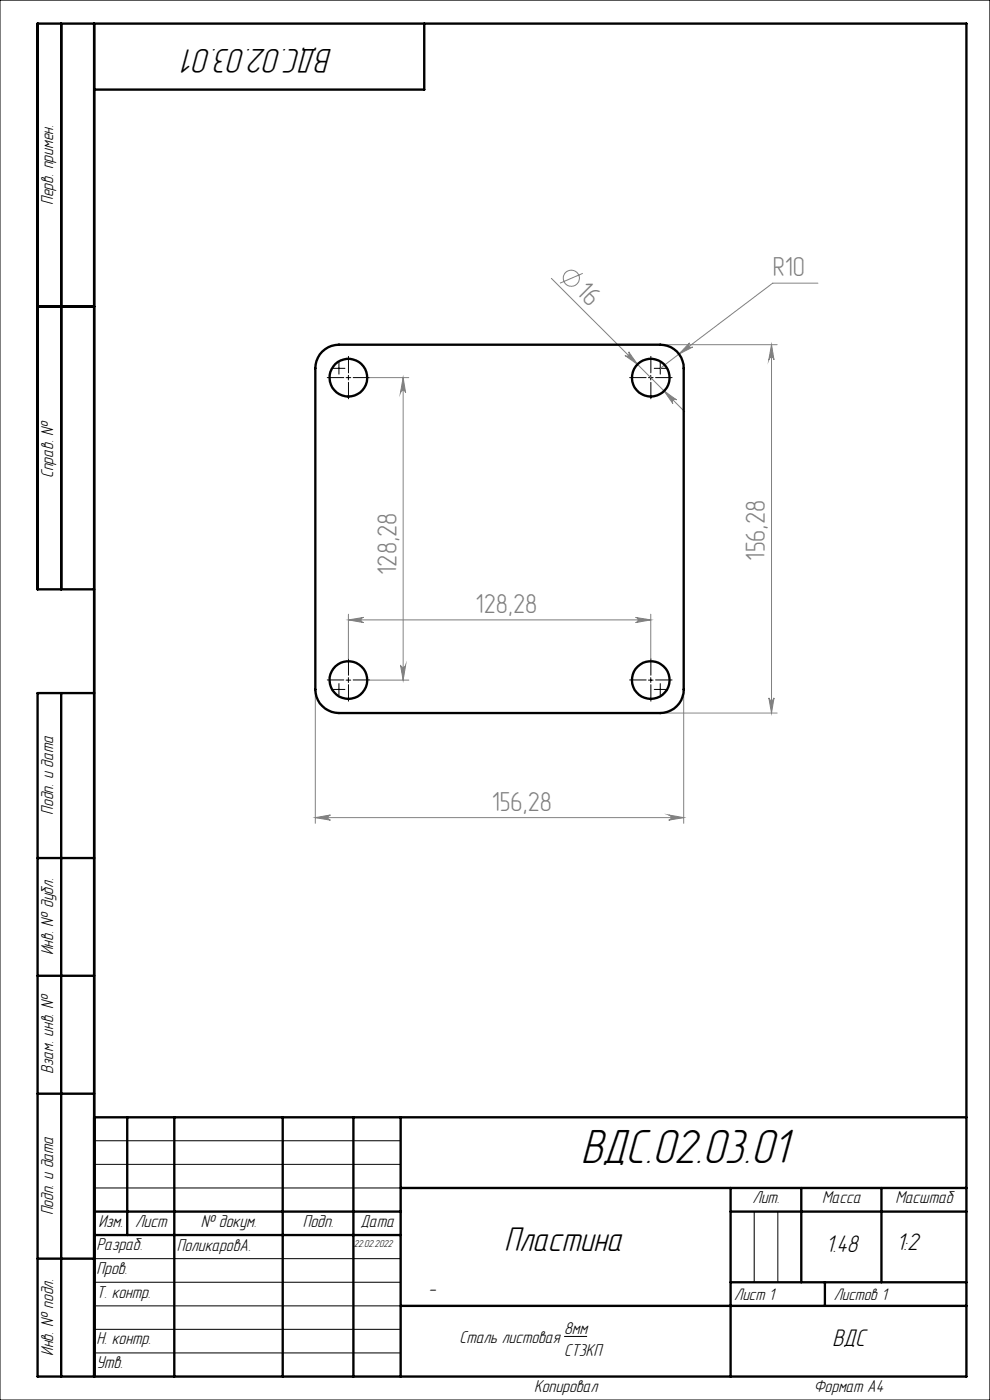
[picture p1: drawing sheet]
<svg xmlns="http://www.w3.org/2000/svg" width="210mm" height="297mm" viewBox="0 0 210 297" stroke-linecap="round" stroke-linejoin="round" font-family="sans-serif">
<g fill="none" stroke="#808080" stroke-width=".21">
<path d="M116.9 59.1l28.3 28.2M123.6 58l-4.8 2.1M133.4 74.6l1.8 2.7-2.6-1.9a.55 .55 0 0 0 .7 0 .55 .55 0 0 0 .1-.8zM140.1 73.1h24.8M146.3 72.7a.55 .55 0 0 0-.1 .8 .55 .55 0 0 0 .7 .1l-2.9 1.5zM163.7 73.1l.5 3.2a.55 .55 0 0 0-.6-.5 .55 .55 0 0 0-.5 .5zM163.7 73.1v78.2M173.5 60.1h-9.6l-23.8 18M78.4 80.1h8.3M85.5 80.1l.5 3.2a.55 .55 0 0 0-.5-.5 .55 .55 0 0 0-.6 .5zM85.5 80.1v64.2M140.9 82.9l2.6 1.9a.55 .55 0 0 0-.7 .1 .55 .55 0 0 0-.1 .7z"/>
<path d="M73.9 131.5l3.2-.5a.55 .55 0 0 0-.5 .5 .55 .55 0 0 0 .5 .6zM73.9 130.3v9.5M73.9 131.5h64.1M134.8 131l3.2 .5-3.2 .6a.55 .55 0 0 0 .6-.6 .55 .55 0 0 0-.6-.5zM138 130.3v9.5M66.9 146.3v28.4M78.4 144.3h8.3M84.9 141.1a.55 .55 0 0 0 .6 .5 .55 .55 0 0 0 .5-.5l-.5 3.2zM140.1 151.3h24.8M145 146.3v28.4M163.1 148.1a.55 .55 0 0 0 .5 .5 .55 .55 0 0 0 .6-.5l-.5 3.2zM66.9 173.5l3.2-.6a.55 .55 0 0 0-.5 .5 .55 .55 0 0 0 .5 .6z"/>
<path d="M66.9 173.5h78.1M141.9 172.9l3.1 .6-3.1 .5a.55 .55 0 0 0 .5-.6 .55 .55 0 0 0-.5-.5z"/>
<circle cx="121.2" cy="59" r="1.69"/>
</g>
<g fill="none" stroke="#000" stroke-width=".21">
<path d="M0 0h210v297h-210zM70.7 78.1h2.5M71.9 76.9v2.5M73.9 79.6v1M138 79.6v1M138.8 78.1h2.5M140.1 76.9v2.5M73.4 80.1h1M137.5 80.1h1M70.7 146.3h2.5M71.9 145v2.5M73.4 144.3h1"/>
<path d="M73.9 143.8v1M137.5 144.3h1M138 143.8v1M138.8 146.3h2.5M140.1 145v2.5M20 242h65M20 247h65M20 252h65M160 257v15M165 257v15M20 267h65M20 272h65"/>
<path d="M20 277h65M20 282h65M20 287h65M119.7 283.5h4.8"/>
</g>
<g fill="none" stroke="#000" stroke-width=".21" stroke-dasharray="15.2 1.3 1.3 1.3">
<path d="M73.9 79.1v-3.5M138.1 79.1v-3.5M72.9 80.1h-3.5M73.9 81.1v3.5M74.9 80.1h3.5M137.1 80.1h-3.5M138.1 81.1v3.5M139.1 80.1h3.5M72.9 144.2h-3.5M73.9 143.2v-3.5M73.9 145.2v3.5M74.9 144.2h3.5"/>
<path d="M137.1 144.2h-3.5M138.1 143.2v-3.5M138.1 145.2v3.5M139.1 144.2h3.5"/>
</g>
<g fill="none" stroke="#000" stroke-width=".5">
<path d="M13 5v120M20 5v287M90 5v14h-70M8 65h12M20 125h-12v-120h197v287h-197v-145h12M13 147v145M8 182h12M8 207h12M8 232h12M20 237h185M27 237v25M37 237v55"/>
<path d="M60 237v55M75 237v55M85 237v55M20 257h65M85 252h120M155 252v40M155 257h50M170 252v20M187 252v20M8 267h12M20 262h65M85 277h120"/>
<path d="M155 272h50M175 272v5"/>
</g>
<g fill="#808080">
<path d="M140.9 82.9l1.8 2.7a.55 .55 0 0 1 0-.7 .55 .55 0 0 1 .8-.1zM133.4 74.6a.55 .55 0 0 1-.1 .8 .55 .55 0 0 1-.7 0l2.6 1.9z"/>
<path d="M66.9 173.5l3.2-.6a.55 .55 0 0 0-.5 .5 .55 .55 0 0 0 .5 .6zM141.9 172.9l3.1 .6-3.1 .5a.55 .55 0 0 0 .5-.6 .55 .55 0 0 0-.5-.5zM146.3 72.7l-2.3 2.4 2.9-1.5a.55 .55 0 0 1-.7-.1 .55 .55 0 0 1 .1-.8zM73.9 131.5l3.2-.5a.55 .55 0 0 0-.5 .5 .55 .55 0 0 0 .5 .6zM134.8 131l3.2 .5-3.2 .6a.55 .55 0 0 0 .6-.6 .55 .55 0 0 0-.6-.5z"/>
<path d="M163.1 148.1a.55 .55 0 0 0 .5 .5 .55 .55 0 0 0 .6-.5l-.5 3.2zM163.7 73.1l.5 3.2a.55 .55 0 0 0-.6-.5 .55 .55 0 0 0-.5 .5z"/>
<path d="M85.5 80.1l.5 3.2a.55 .55 0 0 0-.5-.5 .55 .55 0 0 0-.6 .5zM84.9 141.1a.55 .55 0 0 0 .6 .5 .55 .55 0 0 0 .5-.5l-.5 3.2z"/>
</g>
<g fill="none" stroke="#000" stroke-width=".5">
<path d="M68.4 74.6a5 5 0 0 1 3.5-1.5h68.2a4.9 4.9 0 0 1 4.9 5v68.2a5 5 0 0 1-4.9 5h-68.2a5.1 5.1 0 0 1-5-5v-68.2a5 5 0 0 1 1.5-3.5z"/>
<circle cx="73.9" cy="80.1" r="4"/>
<circle cx="138" cy="80.1" r="4"/>
<circle cx="73.9" cy="144.3" r="4"/>
<circle cx="138" cy="144.3" r="4"/>
</g>
<text font-size="10.5" x="123.1" y="246.7">ВДС.02.03.01</text>
<g font-size="7.5">
<text x="70.6" y="10.5" transform="rotate(-180 70.6 10.5)">ВДС.02.03.01</text>
<text x="106.9" y="265.3">Пластина</text>
</g>
<g font-size="5.8" fill="#808080">
<text x="163.9" y="58.7">R10</text>
<text x="122" y="62.2" transform="rotate(45 122 62.2)">16</text>
<text x="162.3" y="118.9" transform="rotate(-90 162.3 118.9)">156,28</text>
<text x="84.1" y="121.9" transform="rotate(-90 84.1 121.9)">128,28</text>
<text x="100.9" y="130.1">128,28</text>
<text x="104.3" y="172">156,28</text>
</g>
<g font-size="5.3">
<text x="175.2" y="265.6">1.48</text>
<text x="190.2" y="265.2">1:2</text>
<text x="176.6" y="285.6">ВДС</text>
</g>
<text font-size="4.4" x="90.9" y="274.7">-</text>
<g font-size="3.8">
<text x="11.3" y="43.5" transform="rotate(-90 11.3 43.5)">Перв. примен.</text>
<text x="11.3" y="101.4" transform="rotate(-90 11.3 101.4)">Справ. №</text>
<text x="11.3" y="172.8" transform="rotate(-90 11.3 172.8)">Подп. и дата</text>
<text x="11.3" y="202.7" transform="rotate(-90 11.3 202.7)">Инв. № дубл.</text>
<text x="11.3" y="227.8" transform="rotate(-90 11.3 227.8)">Взам. инв. №</text>
<text x="11.3" y="257.9" transform="rotate(-90 11.3 257.9)">Подп. и дата</text>
<text x="159.6" y="255.3">Лит.</text>
<text x="174.4" y="255.3">Масса</text>
<text x="189.9" y="255.3">Масштаб</text>
<text x="20.9" y="260.3">Изм.</text>
<text x="28.7" y="260.2">Лист</text>
<text x="42.6" y="260.2">№ докум.</text>
<text x="64.2" y="260.2">Подп.</text>
<text x="76.5" y="260.2">Дата</text>
<text x="20.5" y="265.3">Разраб.</text>
<text x="37.5" y="265.4">ПоликаровА.</text>
<text x="20.5" y="275.3">Т. контр.</text>
<text x="20.5" y="270.3">Пров.</text>
<text x="11.3" y="287.7" transform="rotate(-90 11.3 287.7)">Инв. № подл.</text>
<text x="20.5" y="285.2">Н. контр.</text>
<text x="97.5" y="284.9">Сталь листовая</text>
<text x="119.7" y="283.1">8мм</text>
<text x="119.7" y="287.7">СТ3КП</text>
<text x="20.5" y="290.3">Утв.</text>
<text x="113.3" y="295.3">Копировал</text>
<text x="172.6" y="295.3">Формат А4</text>
</g>
<g font-size="3.7">
<text x="155.7" y="275.8">Лист 1</text>
<text x="176.9" y="275.8">Листов 1</text>
</g>
<text font-size="2.2" x="75.1" y="264.6">22.02.2022</text>
</svg>
